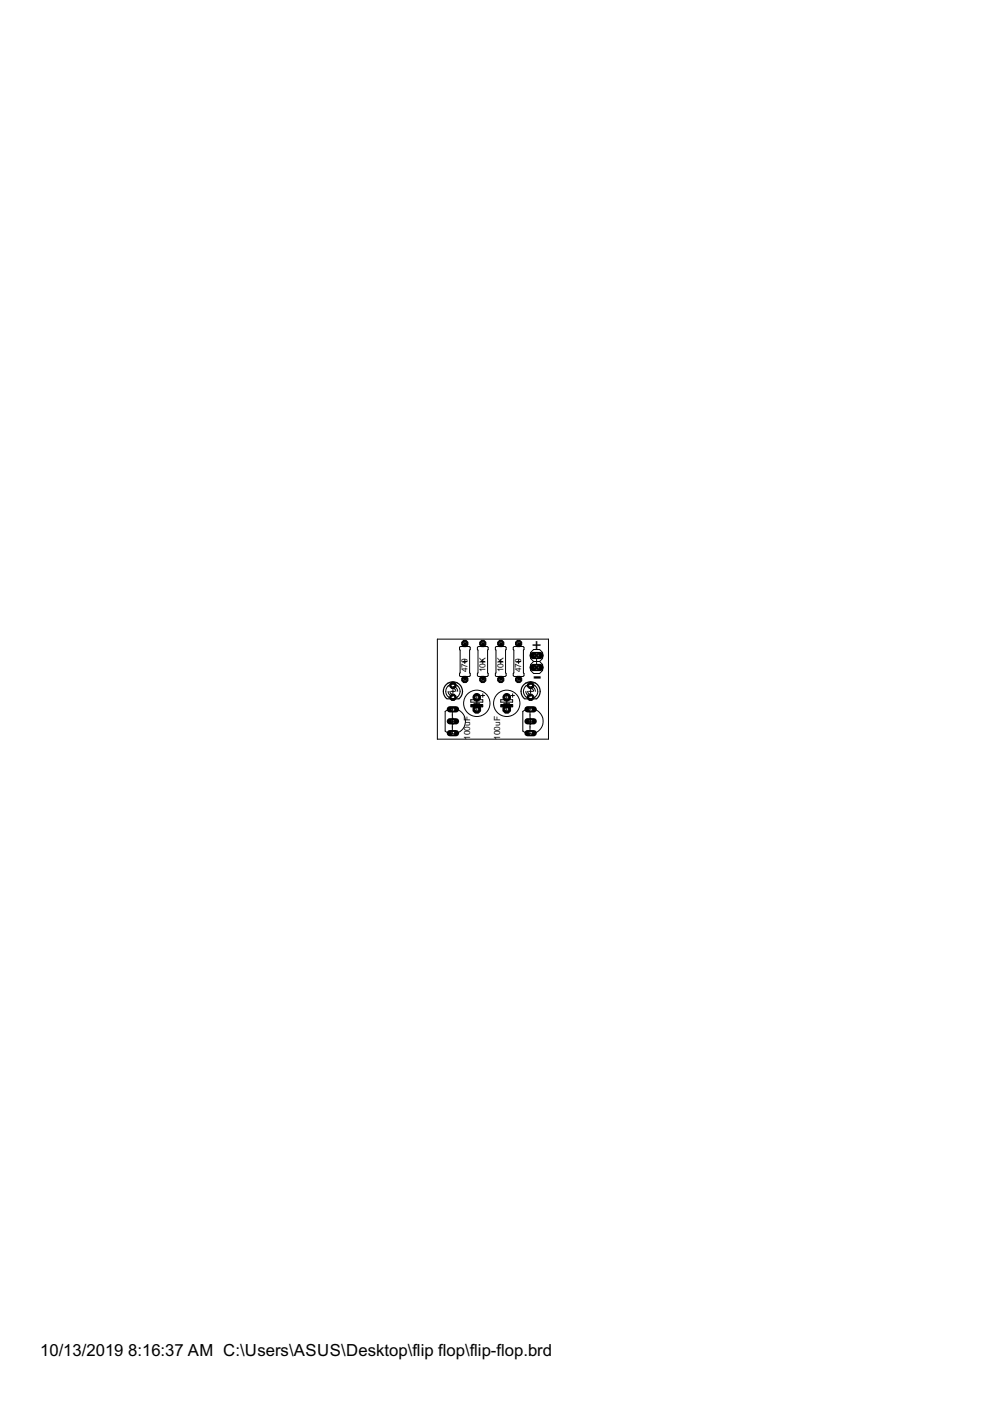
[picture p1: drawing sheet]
<svg xmlns="http://www.w3.org/2000/svg" width="210mm" height="297mm" viewBox="0 0 210 297" stroke-linecap="round" stroke-linejoin="round" font-family="sans-serif">
<circle cx="101.1" cy="150.4" r=".87" fill="#000" stroke="#000" stroke-width=".21"/>
<circle cx="101.1" cy="150.4" r=".4" fill="#fff" stroke="#000" stroke-width=".21"/>
<circle cx="101.1" cy="147.8" r=".8" fill="#000" stroke="#000" stroke-width=".21"/>
<circle cx="101.1" cy="147.8" r=".4" fill="#fff" stroke="#000" stroke-width=".21"/>
<circle cx="107.4" cy="150.4" r=".87" fill="#000" stroke="#000" stroke-width=".21"/>
<circle cx="107.4" cy="150.4" r=".4" fill="#fff" stroke="#000" stroke-width=".21"/>
<circle cx="107.4" cy="147.8" r=".8" fill="#000" stroke="#000" stroke-width=".21"/>
<circle cx="107.4" cy="147.8" r=".4" fill="#fff" stroke="#000" stroke-width=".21"/>
<path d="M113 139h1.5" fill="none" stroke="#000" stroke-width="1.5"/>
<circle cx="113.8" cy="139" r=".51" fill="#fff" stroke="#000" stroke-width=".21"/>
<path d="M113 141.5h1.5" fill="none" stroke="#000" stroke-width="1.5"/>
<circle cx="113.8" cy="141.5" r=".51" fill="#fff" stroke="#000" stroke-width=".21"/>
<circle cx="96" cy="145.3" r=".71" fill="#000" stroke="#000" stroke-width=".21"/>
<circle cx="96" cy="145.3" r=".4" fill="#fff" stroke="#000" stroke-width=".21"/>
<circle cx="96" cy="147.8" r=".71" fill="#000" stroke="#000" stroke-width=".21"/>
<circle cx="96" cy="147.8" r=".4" fill="#fff" stroke="#000" stroke-width=".21"/>
<circle cx="112.5" cy="145.3" r=".71" fill="#000" stroke="#000" stroke-width=".21"/>
<circle cx="112.5" cy="145.3" r=".4" fill="#fff" stroke="#000" stroke-width=".21"/>
<circle cx="112.5" cy="147.8" r=".71" fill="#000" stroke="#000" stroke-width=".21"/>
<circle cx="112.5" cy="147.8" r=".4" fill="#fff" stroke="#000" stroke-width=".21"/>
<circle cx="98.6" cy="144.1" r=".71" fill="#000" stroke="#000" stroke-width=".21"/>
<circle cx="98.6" cy="144.1" r=".4" fill="#fff" stroke="#000" stroke-width=".21"/>
<circle cx="98.6" cy="136.4" r=".71" fill="#000" stroke="#000" stroke-width=".21"/>
<circle cx="98.6" cy="136.4" r=".4" fill="#fff" stroke="#000" stroke-width=".21"/>
<circle cx="106.2" cy="144.1" r=".71" fill="#000" stroke="#000" stroke-width=".21"/>
<circle cx="106.2" cy="144.1" r=".4" fill="#fff" stroke="#000" stroke-width=".21"/>
<circle cx="106.2" cy="136.4" r=".71" fill="#000" stroke="#000" stroke-width=".21"/>
<circle cx="106.2" cy="136.4" r=".4" fill="#fff" stroke="#000" stroke-width=".21"/>
<circle cx="102.4" cy="144.1" r=".71" fill="#000" stroke="#000" stroke-width=".21"/>
<circle cx="102.4" cy="144.1" r=".4" fill="#fff" stroke="#000" stroke-width=".21"/>
<circle cx="102.4" cy="136.4" r=".71" fill="#000" stroke="#000" stroke-width=".21"/>
<circle cx="102.4" cy="136.4" r=".4" fill="#fff" stroke="#000" stroke-width=".21"/>
<circle cx="110" cy="144.1" r=".71" fill="#000" stroke="#000" stroke-width=".21"/>
<circle cx="110" cy="144.1" r=".4" fill="#fff" stroke="#000" stroke-width=".21"/>
<circle cx="110" cy="136.4" r=".71" fill="#000" stroke="#000" stroke-width=".21"/>
<circle cx="110" cy="136.4" r=".4" fill="#fff" stroke="#000" stroke-width=".21"/>
<path d="M95.4 150.4h1.3" fill="none" stroke="#000" stroke-width="1.3"/>
<circle cx="96" cy="150.4" r=".4" fill="#fff" stroke="#000" stroke-width=".21"/>
<path d="M95.4 155.4h1.3" fill="none" stroke="#000" stroke-width="1.3"/>
<circle cx="96" cy="155.4" r=".4" fill="#fff" stroke="#000" stroke-width=".21"/>
<path d="M95.4 152.9h1.3" fill="none" stroke="#000" stroke-width="1.3"/>
<circle cx="96" cy="152.9" r=".4" fill="#fff" stroke="#000" stroke-width=".21"/>
<path d="M111.8 150.4h1.4" fill="none" stroke="#000" stroke-width="1.3"/>
<circle cx="112.5" cy="150.4" r=".4" fill="#fff" stroke="#000" stroke-width=".21"/>
<path d="M111.8 155.4h1.4" fill="none" stroke="#000" stroke-width="1.3"/>
<circle cx="112.5" cy="155.4" r=".4" fill="#fff" stroke="#000" stroke-width=".21"/>
<path d="M111.8 152.9h1.4" fill="none" stroke="#000" stroke-width="1.3"/>
<circle cx="112.5" cy="152.9" r=".4" fill="#fff" stroke="#000" stroke-width=".21"/>
<g fill="none" stroke="#000" stroke-width=".21">
<path d="M92.7 135.5h23.6v21.2h-23.6zM97.5 137.2l1.9-.1 .3 .1-.1 5.5 .1 .5-.2 .2h-1.8l-.3-.1 .2-.6zM98.6 139.8v.9M101.3 137.2l2-.1 .2 .1-.1 5.5 .1 .5-.1 .2h-1.9l-.3-.1zM102.4 139.8v.9M105.1 137.2l2-.1 .2 .1-.1 5.5 .1 .5-.2 .2h-1.8l-.2-.1zM106.2 139.8v.9M108.9 137.2l1.9-.1 .3 .1-.1 5.5 .1 .5-.1 .2h-1.9l-.3-.1zM110 139.8v.9M113.8 139.7v1.1M94.9 155.3l1 .3M95 146.6l.3 .7 .7 .3"/>
<path d="M95.1 145.4a1.5 1.5 0 0 0 0 2.4M95.4 152.9h1.3M95.4 146.6l.1 .4 .5 .2M95.6 146.6h.9M95.9 150.3a2.66 2.66 0 0 1 2.8 2.6 2.66 2.66 0 0 1-2.8 2.7M95.9 150.3l-.7 .1-.8 .4v4.2l.5 .3M95.9 150.3v5.3M96 145.9l.4 .2 .3 .5M96 145.6l.8 .3 .2 .7M96 146.2v.8M96 152.3v1.3M96.9 145.4a1.5 1.5 0 0 1 0 2.4"/>
<path d="M97 145.4l-1-.3-1 .4M97 147.7l-1 .4-.9-.3M98.1 140.3h.9M99.8 148.4h2.6v.5h-2.6zM100.5 149.1h1.2M101.1 147.5v.9M101.1 148.5v2.3M101.9 140.3h.9M102 147.5h.7M102.4 147.1v.7M105.7 140.3h.9M106.2 148.4h2.5v.5h-2.5z"/>
<path d="M106.8 149.1h1.3M107.4 147.5v.9M107.4 148.5v2.3M108.3 147.5h.8M108.7 147.1v.7M109.5 140.3h.9M111.4 155.3l1 .3M111.5 146.6l.3 .7 .7 .3M111.6 145.4a1.5 1.5 0 0 0 0 2.4M111.8 152.9h1.4M111.9 146.6l.1 .4 .5 .2M112.1 146.6h.8"/>
<path d="M112.4 150.3a2.66 2.66 0 0 1 2.8 2.6 2.66 2.66 0 0 1-2.8 2.7M112.4 150.3l-.7 .1-.9 .4v4.2l.6 .3M112.4 150.3v5.3M112.5 145.9l.4 .2 .2 .5M112.5 145.6l.7 .3 .3 .7M112.5 146.2v.8M112.5 152.3v1.3M113.1 140.3l-.6-.7v-1.3l.6-.6h1.3l.6 .6v1.3l-.6 .7M113.1 140.3l-.6 .6v1.3l.6 .6h1.3l.6-.6v-1.3l-.6-.6M113.1 140.3h1.3M113.4 145.4a1.52 1.52 0 0 1 0 2.4M113.5 145.4l-1-.3-1 .4"/>
<path d="M113.5 147.7l-1 .4-1-.3"/>
<circle cx="101.1" cy="149.1" r="2.79"/>
<circle cx="107.4" cy="149.1" r="2.79"/>
</g>
<path d="M95 144.9a2.03 2.03 0 0 1 2.7 .5 2.03 2.03 0 0 1-.4 2.7l-2.5 .1M95 144.8a2.01 2.01 0 0 0-.3 3.3M111.2 148.2h2.6M111.5 144.8a2.03 2.03 0 0 0-.3 3.3M113.5 144.8a2.02 2.02 0 0 1 .3 3.3M113.5 144.8l-1-.2-1.1 .3" fill="none" stroke="#000" stroke-width=".25"/>
<path d="M98.3 136.8h.5v.3h-.5zM102.1 136.8h.6v.3h-.6zM105.9 136.8h.6v.3h-.6zM109.7 136.8h.6v.3h-.6zM113.5 138.7h.5v.5h-.5zM98.3 143.4h.5v.3h-.5zM99.8 149.4h2.6v.5h-2.6zM102.1 143.4h.6v.3h-.6zM105.9 143.4h.6v.3h-.6zM106.2 149.4h2.5v.5h-2.5zM109.7 143.4h.6v.3h-.6zM113.5 141.3h.5v.5h-.5z" fill="#000" stroke="#000" stroke-width=".21"/>
<path d="M98.6 136.4v.4M102.4 136.4v.4M106.2 136.4v.4M110 136.4v.4M98.6 143.7v.4M102.4 143.7v.4M106.2 143.7v.4M110 143.7v.4" fill="none" stroke="#000" stroke-width=".61"/>
<text font-size="6" x="113" y="145.1">-</text>
<g font-size="4">
<text x="112.8" y="138">+</text>
<text x="8.5" y="287.5">10/13/2019</text>
<text x="27.2" y="287.5">8:16:37 AM C:\Users\ASUS\Desktop\flip flop\flip-flop.brd</text>
</g>
<g font-size="2">
<text x="99.1" y="142.5" transform="rotate(-90 99.1 142.5)">470</text>
<text x="102.9" y="142.5" transform="rotate(-90 102.9 142.5)">10K</text>
<text x="106.7" y="142.5" transform="rotate(-90 106.7 142.5)">10K</text>
<text x="110.5" y="142.5" transform="rotate(-90 110.5 142.5)">470</text>
<text x="99.7" y="156.9" transform="rotate(-90 99.7 156.9)">100uF</text>
<text x="106" y="156.9" transform="rotate(-90 106 156.9)">100uF</text>
</g>
</svg>
